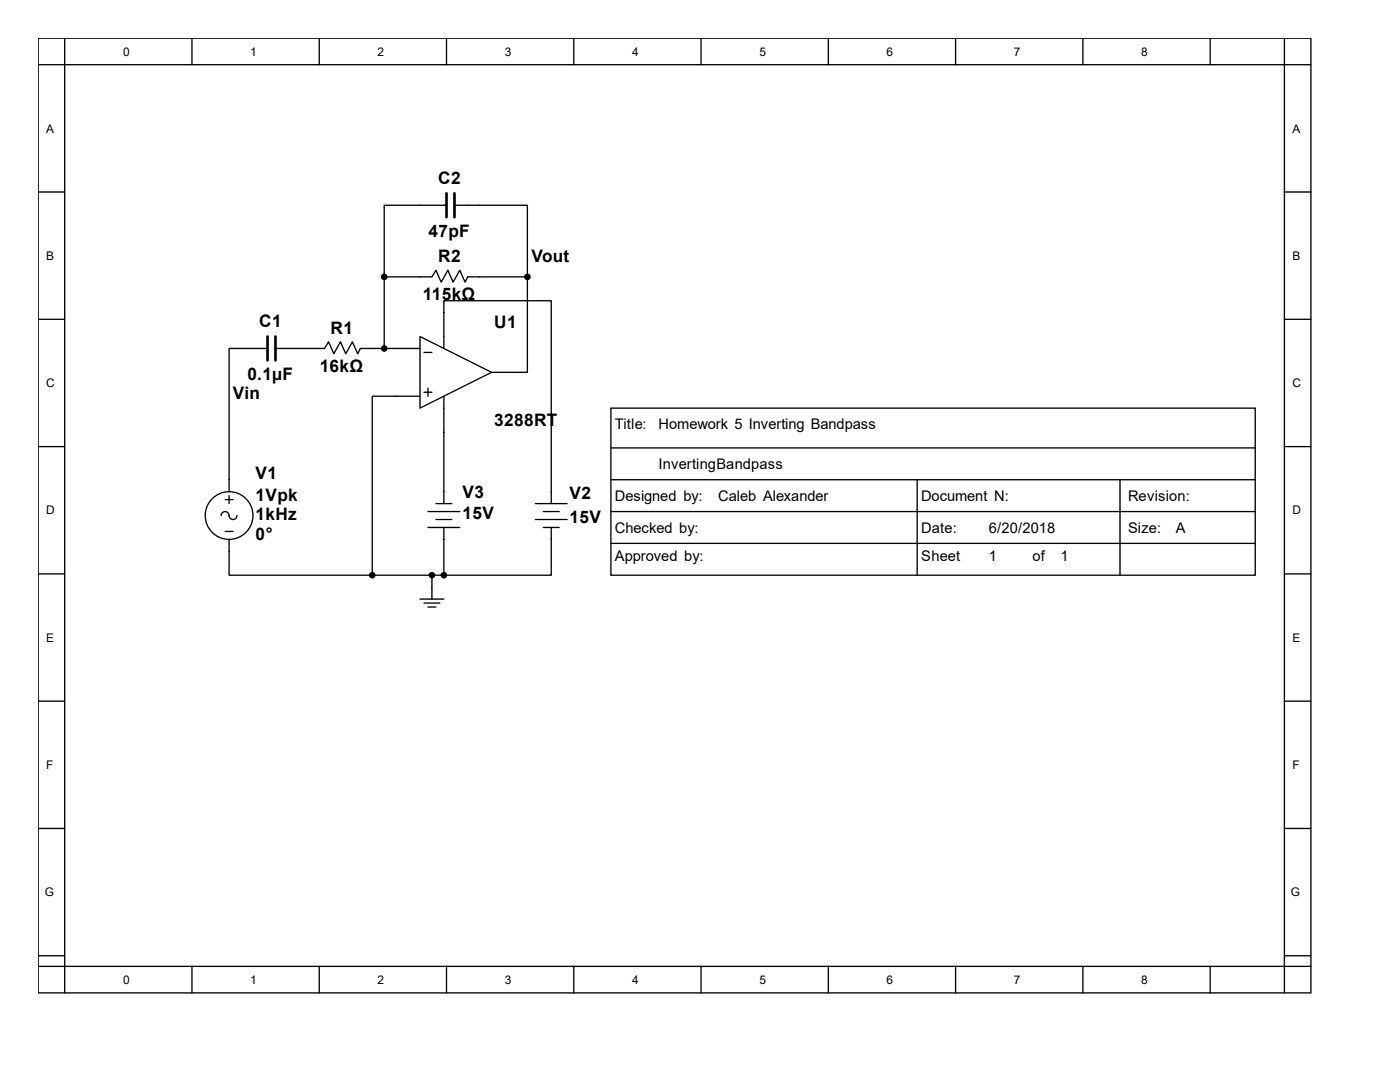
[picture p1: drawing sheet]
<svg xmlns="http://www.w3.org/2000/svg" width="279mm" height="216mm" viewBox="0 0 279 216" stroke-linecap="round" stroke-linejoin="round" font-family="sans-serif">
<g fill="none" stroke="#000" stroke-width=".26">
<path d="M7.6 7.6h254v190.5h-254zM7.6 12.9h254M12.9 7.6v190.5M38.3 7.6v5.3M63.7 7.6v5.3M89.1 7.6v5.3M114.5 7.6v5.3M139.9 7.6v5.3M165.3 7.6v5.3M190.7 7.6v5.3M216.1 7.6v5.3M241.5 7.6v5.3"/>
<path d="M256.3 7.6v190.5M7.6 38.3h5.3M256.3 38.3h5.3M76.7 55.2h9.5l.8-1.3 1.1 2.4 1.3-2.4 1 2.4 1.4-2.4 1 2.4 .5-1.1h12M76.7 55.2v14.3M89.1 41h-12.4v14.2M90.7 41h14.6v14.2M105.3 55.2v19.1h-7.2M7.6 63.7h5.3M53.4 69.5h-7.7v28.6M55 69.5h9.8l.8-1.3 1 2.4 1.3-2.4 1.1 2.4 1.3-2.4 1.1 2.4 .5-1.1h11.9M83.8 67.2l14.3 7.1-14.3 7.1z"/>
<path d="M83.8 79.1h-9.5v35.7M84.6 70.3h1.6M84.6 78.3h1.6M85.4 77.5v1.6M88.6 69.5v-9.5h21.4v40.5M88.6 79.1v21.4M256.3 63.7h5.3M7.6 89.1h5.3M44.9 99.7h1.6M45.7 98.9v1.6M121.9 81.4h128.6v33.4h-128.6zM121.9 89.4h128.6"/>
<path d="M121.9 95.7h128.6M183 95.7v19.1M223.5 95.7v19.1M256.3 89.1h5.3M7.6 114.5h5.3M44.9 106h1.6M45.7 107.6v7.2h28.6M47.3 102.9a.79 .79 0 0 1-.8 .8 .79 .79 0 0 1-.8-.8 .79 .79 0 0 0-.8-.8 .79 .79 0 0 0-.8 .8M74.3 114.8h14.3M83.8 119.5h4.8M85.4 102.1h6.4M85.4 105.3h6.4"/>
<path d="M86.2 114.8v4.7M87 100.5h3.2M87 103.7h3.2M88.6 105.3v9.5M106.8 100.5h6.4M106.8 103.7h6.4M108.4 102.1h3.2M108.4 105.3h3.2M110 105.3v9.5h-21.4M121.9 102.1h128.6M121.9 108.4h128.6M256.3 114.5h5.3"/>
<path d="M7.6 139.9h5.3M84.6 120.3h3.2M85.4 121.1h1.6M256.3 139.9h5.3M7.6 165.3h5.3M256.3 165.3h5.3M7.6 190.7h5.3M7.6 192.8h254M38.3 192.8v5.3M63.7 192.8v5.3M89.1 192.8v5.3M114.5 192.8v5.3"/>
<path d="M139.9 192.8v5.3M165.3 192.8v5.3M190.7 192.8v5.3M216.1 192.8v5.3M241.5 192.8v5.3M256.3 190.7h5.3"/>
<circle cx="45.7" cy="102.9" r="4.8"/>
</g>
<g fill="#000" stroke="#000" stroke-width=".26">
<circle cx="76.7" cy="55.2" r=".53"/>
<circle cx="105.3" cy="55.2" r=".53"/>
<circle cx="76.7" cy="69.5" r=".53"/>
<circle cx="74.3" cy="114.8" r=".53"/>
<circle cx="86.2" cy="114.8" r=".53"/>
<circle cx="88.6" cy="114.8" r=".53"/>
</g>
<path d="M89.1 38.6v4.7M90.7 38.6v4.7M53.4 67.2v4.7M55 67.2v4.7" fill="none" stroke="#000" stroke-width=".53"/>
<g font-size="3.4">
<text x="87.4" y="36.7">C2</text>
<text x="85.5" y="47.2">47pF</text>
<text x="87.4" y="52.3">R2</text>
<text x="106" y="52.3">Vout</text>
<text x="84.4" y="59.9">115kΩ</text>
<text x="51.7" y="65.2">C1</text>
<text x="98.6" y="65.5">U1</text>
<text x="66" y="66.6">R1</text>
<text x="49.4" y="75.8">0.1µF</text>
<text x="63.8" y="74.3">16kΩ</text>
<text x="46.5" y="79.5">Vin</text>
<text x="98.6" y="85.1">3288RT</text>
<text x="51" y="95.7">V1</text>
<text x="51" y="99.9">1Vpk</text>
<text x="92.3" y="99.4">V3</text>
<text x="113.7" y="99.7">V2</text>
<text x="51" y="103.8">1kHz</text>
<text x="51" y="107.8">0°</text>
<text x="92.3" y="103.6">15V</text>
<text x="113.7" y="104.4">15V</text>
</g>
<g font-size="2.9">
<text x="122.7" y="85.6">Title:</text>
<text x="131.4" y="85.6">Homework 5 Inverting Bandpass</text>
<text x="131.4" y="93.6">InvertingBandpass</text>
<text x="122.7" y="99.9">Designed by:</text>
<text x="143.3" y="99.9">Caleb Alexander</text>
<text x="183.9" y="99.9">Document N:</text>
<text x="225.1" y="99.9">Revision:</text>
<text x="122.7" y="106.3">Checked by:</text>
<text x="183.9" y="106.3">Date:</text>
<text x="197.3" y="106.3">6/20/2018</text>
<text x="225.1" y="106.3">Size:</text>
<text x="234.7" y="106.3">A</text>
<text x="122.7" y="111.8">Approved by:</text>
<text x="183.9" y="111.8">Sheet</text>
<text x="197.3" y="111.8">1</text>
<text x="206.1" y="111.8">of</text>
<text x="211.6" y="111.8">1</text>
</g>
<g font-size="2.4">
<text x="24.6" y="11.1">0</text>
<text x="50" y="11.1">1</text>
<text x="75.4" y="11.1">2</text>
<text x="100.8" y="11.1">3</text>
<text x="126.2" y="11.1">4</text>
<text x="151.6" y="11.1">5</text>
<text x="177" y="11.1">6</text>
<text x="202.4" y="11.1">7</text>
<text x="227.8" y="11.1">8</text>
<text x="9.2" y="26.5">A</text>
<text x="257.9" y="26.5">A</text>
<text x="9.2" y="51.9">B</text>
<text x="257.9" y="51.9">B</text>
<text x="9.2" y="77.3">C</text>
<text x="257.9" y="77.3">C</text>
<text x="9.2" y="102.7">D</text>
<text x="257.9" y="102.7">D</text>
<text x="9.2" y="128.1">E</text>
<text x="257.9" y="128.1">E</text>
<text x="9.2" y="153.5">F</text>
<text x="257.9" y="153.5">F</text>
<text x="8.9" y="178.9">G</text>
<text x="257.6" y="178.9">G</text>
<text x="24.6" y="196.3">0</text>
<text x="50" y="196.3">1</text>
<text x="75.4" y="196.3">2</text>
<text x="100.8" y="196.3">3</text>
<text x="126.2" y="196.3">4</text>
<text x="151.6" y="196.3">5</text>
<text x="177" y="196.3">6</text>
<text x="202.4" y="196.3">7</text>
<text x="227.8" y="196.3">8</text>
</g>
</svg>
